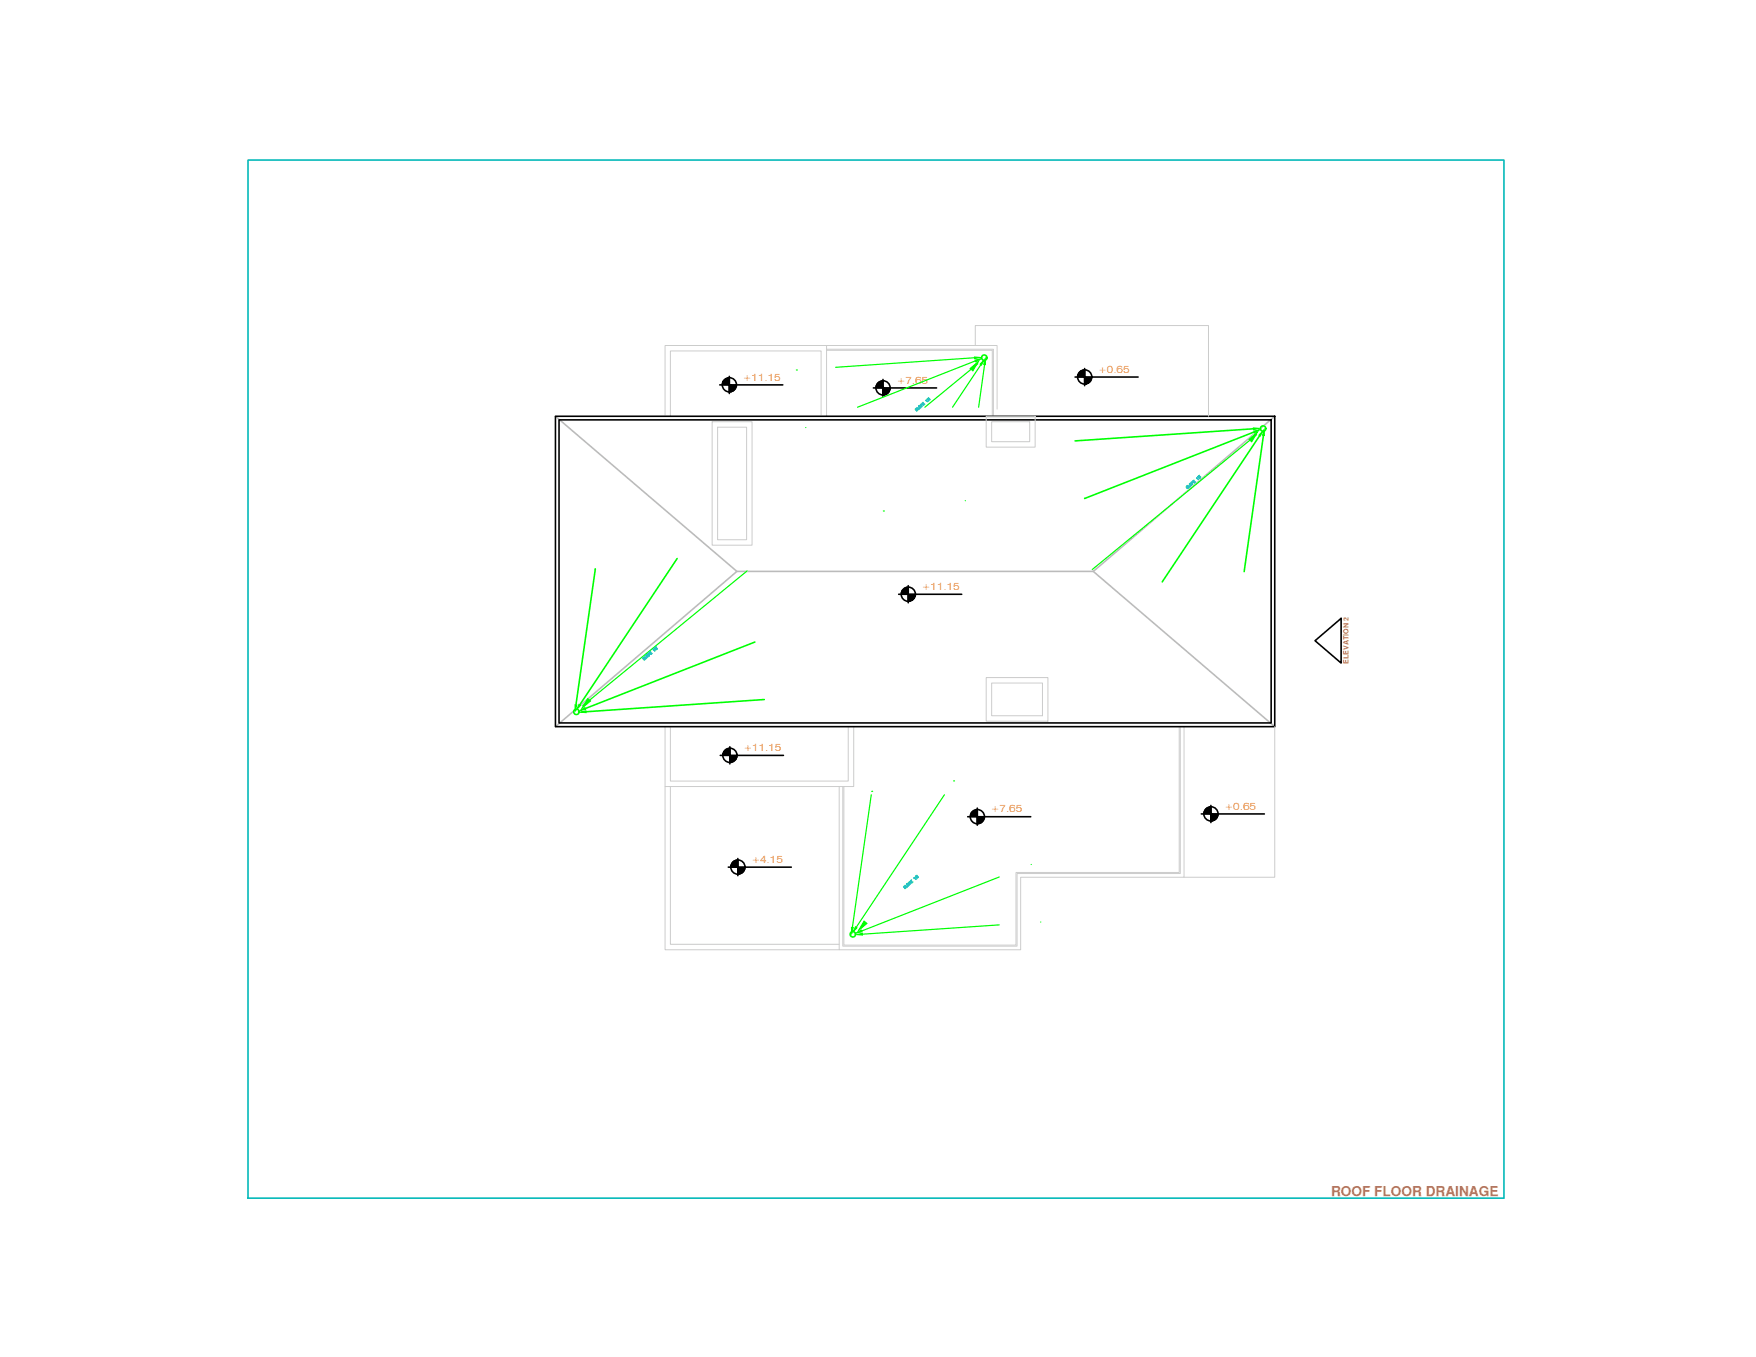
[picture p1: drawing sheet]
<svg xmlns="http://www.w3.org/2000/svg" width="279mm" height="216mm" viewBox="0 0 279 216" stroke-linecap="round" stroke-linejoin="round" font-family="sans-serif">
<!-- layer: A-GLAZ -->
<g fill="none" stroke="#ccc" stroke-width=".16">
<path d="M131.5 55h27.2v10.1M131.5 55.6h26.6v10.6M131.5 55.7h26.4v10.5M155.2 55v-3.2h37.1v14.4M105.8 66.2v-11.2h25.7v11.2M106.7 66.2v-10.4h23.9v10.4M113.3 67.1h6.4v19.6h-6.4zM114.2 68h4.6v17.9h-4.6zM156.9 66.2h7.8v4.9h-7.8zM157.8 67.1h6v3.2h-6zM105.8 115.6v9.5h30v-9.5M106.7 115.6v8.7h28.3v-8.7"/>
<path d="M156.9 107.8h9.8v6.9h-9.8zM157.8 108.7h8.1v5.2h-8.1zM187.6 115.6v23.2h-25.9v11.6h-27.4v-25.3M187.8 115.6v23.4h-26v11.5h-27.7v-25.4M188.4 115.6v24h-26v11.5h-28.9v-26M202.8 115.6v24h-14.4M105.8 125.1v26h27.7M106.7 125.1v25.1h26.8"/>
</g>
<!-- layer: 0 -->
<path d="M88.4 66.2l28.8 24.7-28.8 24.7M202.8 66.2l-28.8 24.7M117.2 90.9h56.8l28.8 24.7" fill="none" stroke="#bbb" stroke-width=".25"/>
<path d="M172.6 58.9v2.2M88.4 66.2h114.4v49.4h-114.4zM88.9 66.8h113.4v48.2h-113.4zM116 60.1v2.3M140.5 60.6v2.3M144.5 93.4v2.3M116.1 119v2.3M209.2 101.9l4.2-3.5v7.1zM117.4 136.8v2.3M155.5 128.8v2.3M192.7 128.4v2.2" fill="none" stroke="#000" stroke-width=".25"/>
<!-- layer: FINISH-TEXT -->
<g fill="none" stroke="#000" stroke-width=".25">
<path d="M116 59.9v2.7M171.1 60h10M172.6 58.6v2.8M114.5 61.2h10.1M139 61.7h10M140.5 60.4v2.7M143 94.6h10M144.5 93.2v2.7M116.1 118.8v2.7M114.6 120.2h10.1M115.9 138h10M117.4 136.6v2.7"/>
<path d="M154 129.9h10M155.5 128.6v2.7M191.1 129.5h10.1M192.7 128.1v2.8"/>
<circle cx="172.6" cy="60" r="1.13"/>
<circle cx="116.1" cy="61.2" r="1.13"/>
<circle cx="140.5" cy="61.7" r="1.13"/>
<circle cx="144.5" cy="94.5" r="1.13"/>
<circle cx="116.1" cy="120.2" r="1.13"/>
<circle cx="117.4" cy="138" r="1.13"/>
<circle cx="155.5" cy="129.9" r="1.13"/>
<circle cx="192.7" cy="129.5" r="1.13"/>
</g>
<g fill="#000" stroke="#000" stroke-width=".16">
<path d="M171.8 59.2l-.2 .2 1 .6zM171.6 59.4l1 .6-1.1-.3zM171.5 59.7v.3h1.1z"/>
<path d="M172.3 58.9l.3 1.1v-1.1zM172 59l.3-.1 .3 1.1zM171.8 59.2l.8 .8-.6-1z"/>
<path d="M115.2 60.5l-.2 .2 1 .5zM115 60.7l1 .5-1.1-.2zM114.9 61v.2h1.1z"/>
<path d="M116 61.2v1.2l.3-.1zM116 61.2l.6 1-.3 .1zM116 61.2l.6 1 .2-.2z"/>
<path d="M115.7 60.2l.3 1v-1.1zM115.5 60.3l.2-.1 .3 1zM115.2 60.5l.8 .7-.5-.9z"/>
<path d="M116 61.2l.8 .8 .2-.2zM116 61.2l1.1 .3-.1 .3zM116 61.2l1.1 .3 .1-.3z"/>
<path d="M139.7 60.9l-.2 .3 1 .5zM139.5 61.2l1 .5-1.1-.3zM139.4 61.4v.3h1.1z"/>
<path d="M140.5 61.7v1.2l.3-.1zM140.5 61.7l.6 1-.3 .1zM140.5 61.7l.6 1 .2-.2z"/>
<path d="M140.2 60.6l.3 1.1v-1.1zM139.9 60.7l.3-.1 .3 1.1zM139.7 60.9l.8 .8-.6-1z"/>
<path d="M140.5 61.7l.8 .8 .2-.2zM140.5 61.7l1.1 .3-.1 .3zM140.5 61.7l1.1 .3v-.3z"/>
<path d="M172.6 60v1.1h.3zM172.6 60l.6 1-.3 .1zM172.6 60l.6 1 .2-.2z"/>
<path d="M172.6 60l.8 .8 .2-.2zM172.6 60l1.1 .3-.1 .3zM172.6 60l1.1 .3v-.3z"/>
<path d="M143.7 93.7l-.2 .3 1 .6zM143.5 94l1 .6-1.1-.3zM143.4 94.3v.3h1.1z"/>
<path d="M144.5 94.6v1.1l.3-.1zM144.5 94.6l.6 .9-.3 .1zM144.5 94.6l.6 .9 .2-.1z"/>
<path d="M144.2 93.5l.3 1.1v-1.2zM144 93.6l.2-.1 .3 1.1zM143.7 93.7l.8 .9-.5-1z"/>
<path d="M144.5 94.6l.8 .8 .2-.3zM144.5 94.6l1.1 .2-.1 .3zM144.5 94.6l1.1 .2 .1-.2z"/>
<path d="M115.3 119.4l-.1 .2 .9 .6zM115.2 119.6l.9 .6-1.1-.3zM115 119.9v.3h1.1z"/>
<path d="M115.9 119.1l.2 1.1v-1.2zM115.6 119.2l.3-.1 .2 1.1zM115.3 119.4l.8 .8-.5-1z"/>
<path d="M116.1 120.2v1.1h.3zM116.1 120.2l.6 1-.3 .1zM116.1 120.2l.6 1 .2-.2z"/>
<path d="M116.6 137.2l-.2 .2 1 .6zM116.4 137.4l1 .6-1.1-.3zM116.3 137.7v.3h1.1z"/>
<path d="M116.1 120.2l.8 .8 .2-.3zM116.1 120.2l1.1 .3-.1 .2zM116.1 120.2l1.1 .3 .1-.3z"/>
<path d="M117.4 138v1.1l.3-.1zM117.4 138l.6 .9-.3 .1zM117.4 138l.6 .9 .2-.1z"/>
<path d="M117.1 136.9l.3 1.1v-1.2zM116.8 137l.3-.1 .3 1.1zM116.6 137.2l.8 .8-.6-1z"/>
<path d="M117.4 138l.8 .8 .2-.3zM117.4 138l1.1 .3-.1 .2zM117.4 138l1.1 .3v-.3z"/>
<path d="M154.7 129.1l-.2 .3 1 .5zM154.5 129.4l1 .5-1.1-.3zM154.4 129.6v.3h1.1z"/>
<path d="M155.5 129.9v1.2l.3-.1zM155.5 129.9l.6 1-.3 .1zM155.5 129.9l.6 1 .2-.2z"/>
<path d="M155.2 128.8l.3 1.1v-1.1zM154.9 129l.3-.2 .3 1.1zM154.7 129.1l.8 .8-.6-.9z"/>
<path d="M155.5 129.9l.8 .8 .2-.2zM155.5 129.9l1.1 .3-.1 .3zM155.5 129.9l1.1 .3v-.3z"/>
<path d="M191.9 128.7l-.2 .2 1 .6zM191.7 128.9l1 .6-1.1-.3zM191.6 129.2l-.1 .3h1.2z"/>
<path d="M192.7 129.5v1.1h.3zM192.7 129.5l.5 1-.2 .1zM192.7 129.5l.5 1 .3-.2z"/>
<path d="M192.4 128.4l.3 1.1v-1.1zM192.1 128.5l.3-.1 .3 1.1zM191.9 128.7l.8 .8-.6-1z"/>
<path d="M192.7 129.5l.8 .8 .2-.2zM192.7 129.5l1.1 .3-.1 .3zM192.7 129.5l1.1 .3v-.3z"/>
</g>
<!-- layer: LOGO2 -->
<path d="M39.5 25.5h199.8v165.1h-199.8z" fill="none" stroke="#00b8b8" stroke-width=".25"/>
<!-- layer: M-DRAINGE FIT -->
<g fill="none" stroke="#0f0" stroke-width=".25">
<path d="M199.4 68.2l-28.3 1.9M199.5 68.7l-26.9 10.6M200.4 69.3l-15.5 23.3M201 69.3l-3 21.7M94.7 90.5l-3.1 21.7M107.7 88.9l-15.4 23.2M120.1 102.2l-27 10.5M121.6 111.3l-28.4 1.9"/>
<circle cx="156.6" cy="56.9" r=".43"/>
<circle cx="201" cy="68.2" r=".43"/>
<circle cx="91.7" cy="113.3" r=".43"/>
<circle cx="135.7" cy="148.6" r=".43"/>
</g>
<g fill="none" stroke="#0f0" stroke-width=".19">
<path d="M126.7 58.9h.1M155.1 56.9l-22.1 1.5M155.2 57.4l-18.8 7.4M155.6 57.9l-8.4 6.9M156.1 58l-4.5 6.8M156.7 58l-1 6.8M128.2 68h.1M153.6 79.7h.1M199.9 69.2l-26.1 21.4M118.9 90.8l-26.2 21.5M140.6 81.3h.1M138.6 126.4l-3 21.2"/>
<path d="M138.7 125.9h.1M150.3 126.4l-14.1 21.1M151.7 124.2h.1M159 139.5l-21.9 8.6M164.1 137.5h.1M159 147.2l-21.8 1.4M165.6 146.7h.1"/>
</g>
<g fill="#0f0" stroke="#0f0" stroke-width=".16">
<path d="M155.1 56.8l.9 .1-.9 .2z"/>
<path d="M156.8 57.1v.9h-.3z"/>
<path d="M155.1 57.3l.9-.2-.8 .5z"/>
<path d="M154.4 58.6l1.3-1.1-.9 1.5z"/>
<path d="M156.6 57.3l-.4 .8-.3-.2z"/>
<path d="M136.3 148.7l.9-.2v.3z"/>
<path d="M135.5 147.6h.3l-.3 .8z"/>
<path d="M136.3 148.4l.8-.4 .1 .3z"/>
<path d="M137.5 146.5l.5 .4-1.4 1.2z"/>
<path d="M136.1 147.4l.3 .2-.7 .7z"/>
<path d="M92.4 113.3l.8-.2v.3z"/>
<path d="M91.5 112.1l.3 .1-.3 .9z"/>
<path d="M92.3 113.1l.8-.5 .1 .3z"/>
<path d="M93.5 111.1l.5 .4-1.4 1.2z"/>
<path d="M92.1 112.1l.3 .1-.6 .7z"/>
<path d="M199.4 68.1l.9 .1-.9 .2z"/>
<path d="M201.2 68.4v.9h-.3z"/>
<path d="M199.5 68.6l.9-.2-.8 .5z"/>
<path d="M198.7 69.9l1.4-1.2-.9 1.6z"/>
<path d="M200.9 68.6l-.4 .8-.2-.2z"/>
</g>
<!-- layer: M-WTXT -->
<g fill="none" stroke="#0ff" stroke-width=".25">
<path d="M145.8 65l-.1 .2 .3-.1v.1l-.2 .1M145.9 64.9l.2 .3 .2-.2M146.5 64.6l.2-.2v-.1l-.3 .1 .3 .3M146.9 64l-.2 .2 .2 .3 .2-.2M146.9 64.2l-.1 .1M147.3 63.8v-.2l.3 .3M147.6 63.4v.2l-.1-.1 .3-.2v.5M147.9 63.5v.1zM188.9 77.3l-.1 .2 .3 .1-.2 .1M189 77.2l.2 .3 .2-.1M189.6 76.9l.2-.1-.1-.1-.2 .1 .2 .3M190 76.4l-.2 .1 .2 .3 .2-.1"/>
<path d="M190 76.6l-.1 .1M190.4 76.1v-.1l.3 .3M190.7 75.8v.1h-.1l.2-.3v.5M191 75.9h.1l-.1 .1zM102.5 104.6l-.2 .2h.3v.1l-.1 .1M102.5 104.5l.3 .3 .1-.2M103.2 104.2l.1-.2-.1-.1-.2 .2 .3 .3M103.5 103.7l-.2 .1 .3 .3 .1-.2M103.6 103.9h-.2M104 103.4v-.1l.2 .3M104.2 103.1l.1 .1-.2-.1 .3-.2v.5M145.4 139.7l.1-.1 .2 .3"/>
<path d="M145.7 139.4v.2v-.1l.2-.2v.5M146 139.5l.1 .1zM144 141l-.2 .1 .4 .1-.2 .2M144 140.9l.3 .2 .1-.1M144.7 140.6l.1-.2v-.1l-.2 .1 .2 .3M145 140l-.1 .2 .2 .3 .2-.2M145.1 140.2l-.1 .1"/>
<circle cx="146.3" cy="64.7" r=".16"/>
<circle cx="189.4" cy="77.1" r=".17"/>
<circle cx="103" cy="104.4" r=".16"/>
<circle cx="104.5" cy="103.2" r=".06"/>
<circle cx="144.5" cy="140.7" r=".17"/>
</g>
<text font-size="2.2" fill="#b8735c" x="211.8" y="190.3">ROOF FLOOR DRAINAGE</text>
<g font-size="1.6" fill="#ff7f00">
<text x="174.8" y="59.3">+0.65</text>
<text x="118.3" y="60.6">+11.15</text>
<text x="142.7" y="61">+7.65</text>
<text x="146.7" y="93.9">+11.15</text>
<text x="118.4" y="119.5">+11.15</text>
<text x="157.7" y="129.3">+7.65</text>
<text x="194.9" y="128.8">+0.65</text>
<text x="119.6" y="137.3">+4.15</text>
</g>
<text font-size="1.1" fill="#b8735c" x="214.6" y="105.6" transform="rotate(-90 214.6 105.6)">ELEVATION 2</text>
</svg>
